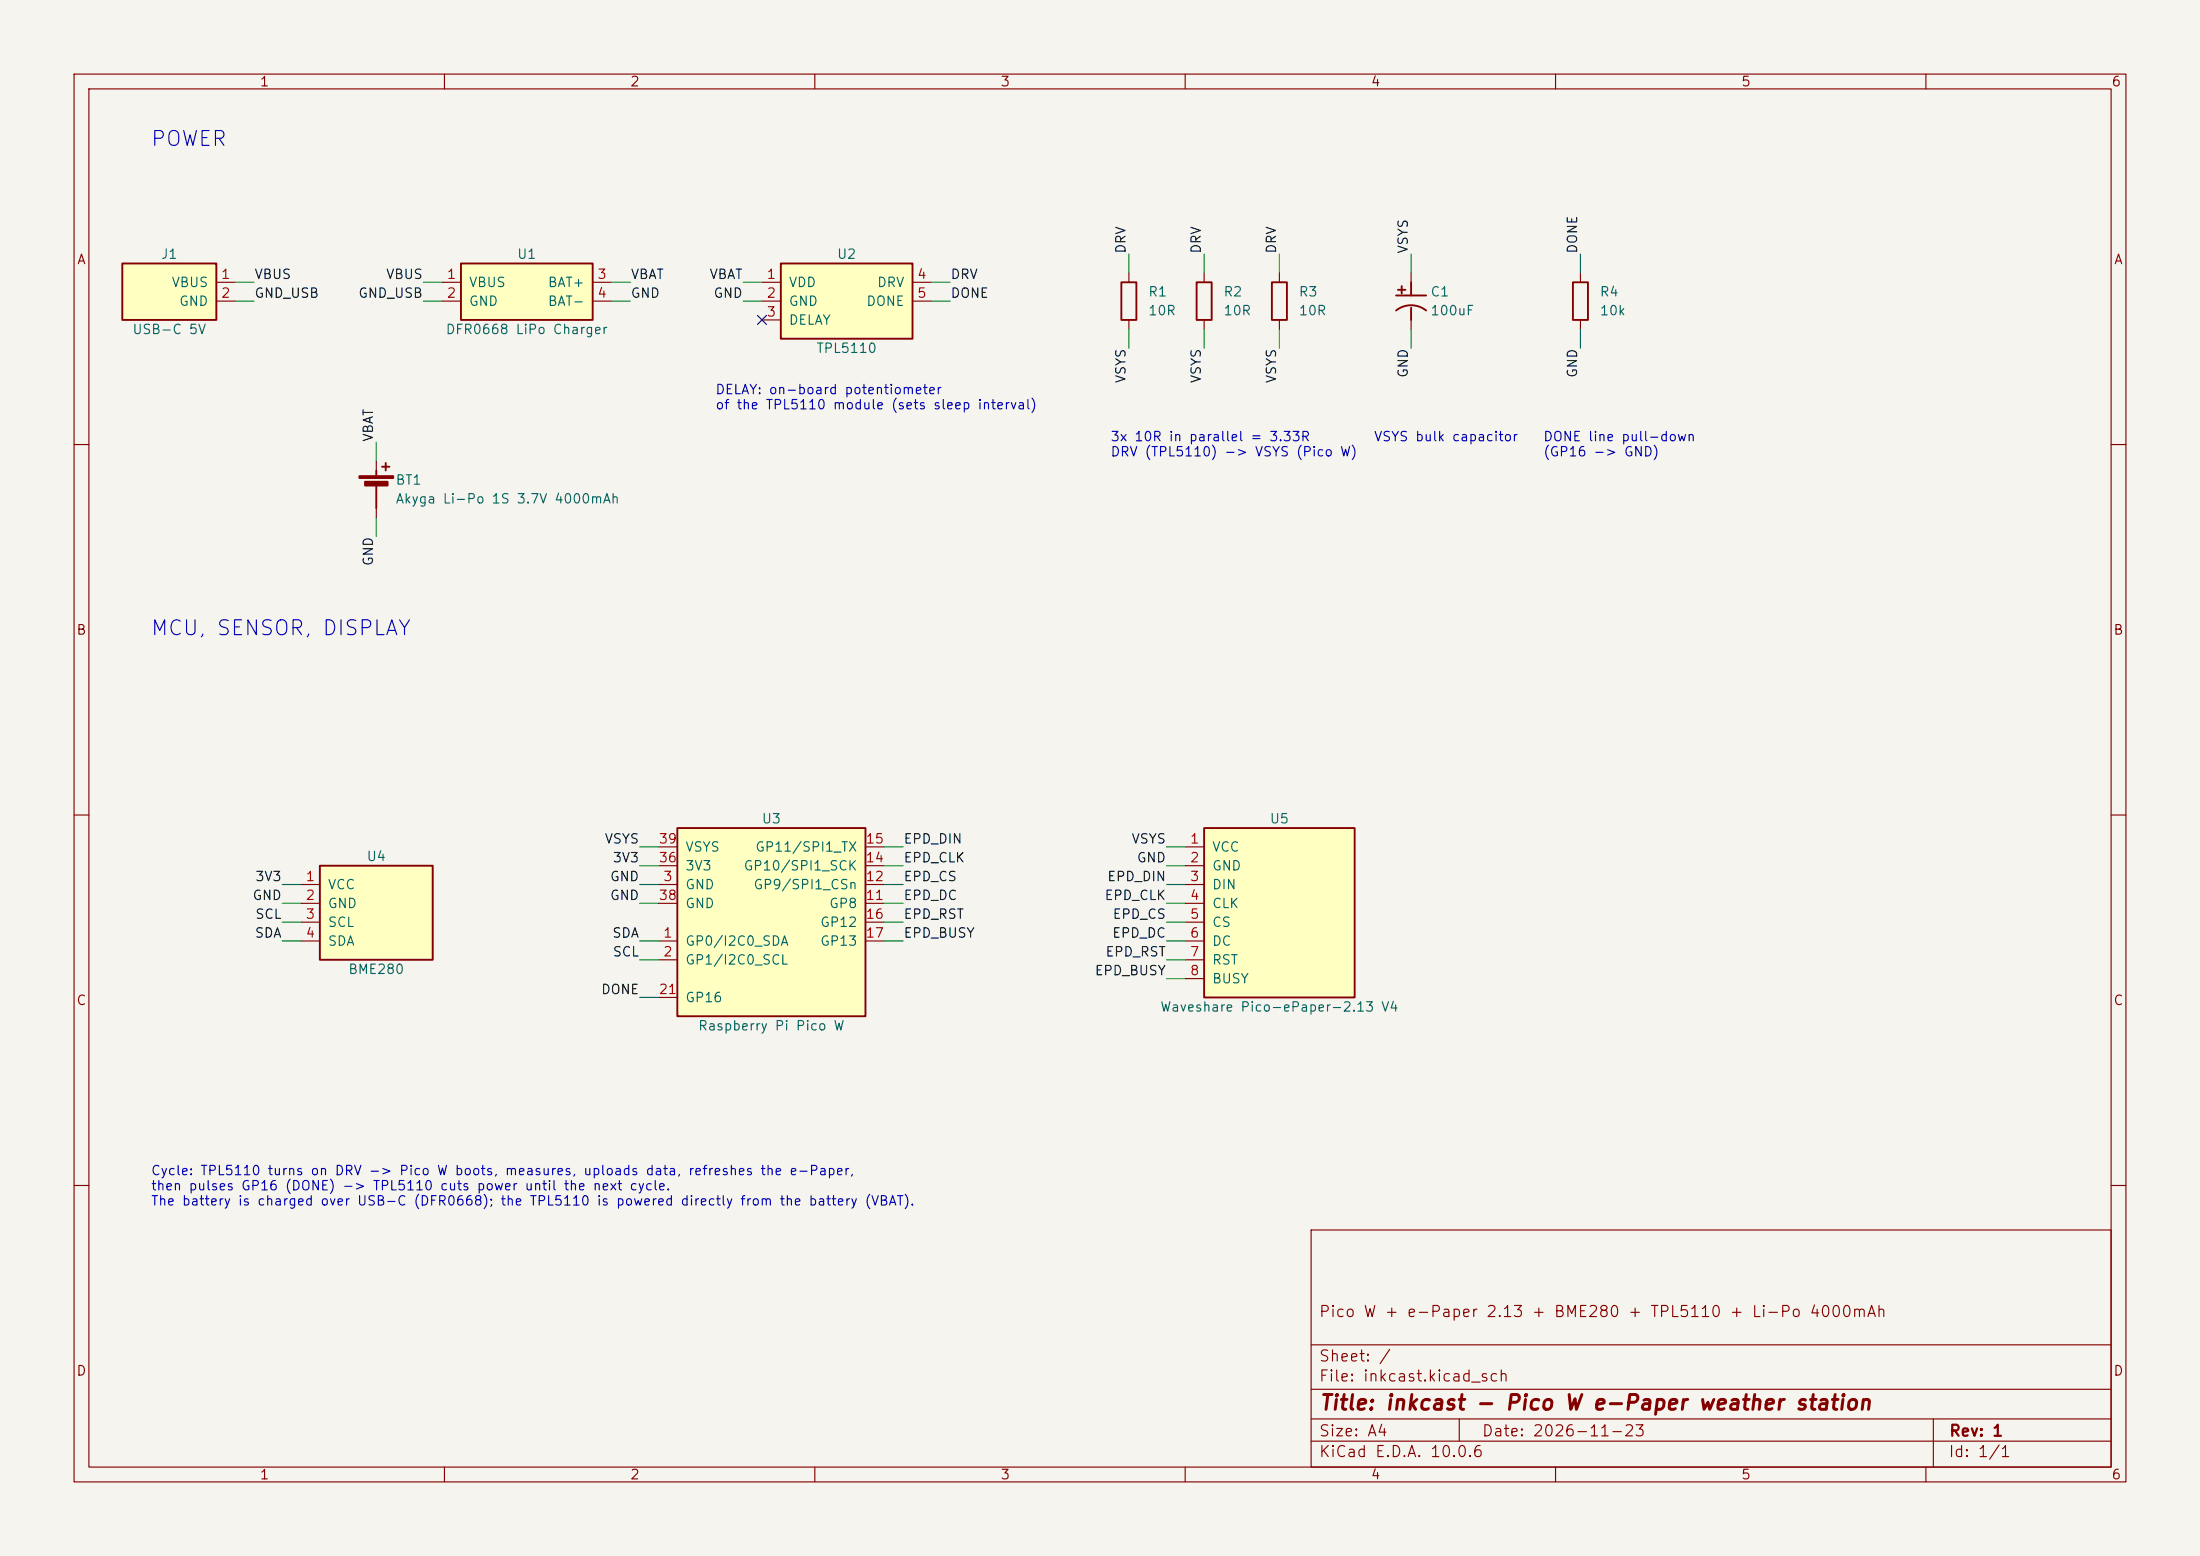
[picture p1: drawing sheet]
(kicad_sch
 (version 20260306)
 (generator "eeschema")
 (generator_version "10.0")
 (paper "A4")
 (title_block
  (title "inkcast - Pico W e-Paper weather station")
  (date "2026-11-23")
  (rev "1")
  (comment 1 "Pico W + e-Paper 2.13 + BME280 + TPL5110 + Li-Po 4000mAh"))
 (lib_symbols
  (symbol "inkcast:BME280_Module"
   (pin_names
    (offset 1.016)) (exclude_from_sim no) (in_bom yes) (on_board yes)
   (in_pos_files yes)
   (duplicate_pin_numbers_are_jumpers no)
   (property "Reference" "U" (at 0 8.89 0) (show_name no) (do_not_autoplace no) (effects (font (size 1.27 1.27))))
   (property "Value" "BME280_Module" (at 0 -6.35 0) (show_name no) (do_not_autoplace no) (effects (font (size 1.27 1.27))))
   (property "Footprint" "" (at 0 0 0) (show_name no) (do_not_autoplace no) (hide yes) (effects (font (size 1.27 1.27))))
   (property "Datasheet" "" (at 0 0 0) (show_name no) (do_not_autoplace no) (hide yes) (effects (font (size 1.27 1.27))))
   (property "Description" "BME280 I2C module, addr 0x76" (at 0 0 0) (show_name no) (do_not_autoplace no) (hide yes) (effects (font (size 1.27 1.27))))
   (symbol "BME280_Module_0_1"
    (rectangle (start -7.62 7.62) (end 7.62 -5.08) (stroke (width 0.254) (type default)) (fill (type background))))
   (symbol "BME280_Module_1_1"
    (pin passive line (at -10.16 5.08 0) (length 2.54) (name "VCC" (effects (font (size 1.27 1.27)))) (number "1" (effects (font (size 1.27 1.27)))))
    (pin passive line (at -10.16 2.54 0) (length 2.54) (name "GND" (effects (font (size 1.27 1.27)))) (number "2" (effects (font (size 1.27 1.27)))))
    (pin passive line (at -10.16 0 0) (length 2.54) (name "SCL" (effects (font (size 1.27 1.27)))) (number "3" (effects (font (size 1.27 1.27)))))
    (pin passive line (at -10.16 -2.54 0) (length 2.54) (name "SDA" (effects (font (size 1.27 1.27)))) (number "4" (effects (font (size 1.27 1.27))))))
   (embedded_fonts no))
  (symbol "inkcast:Battery_Cell"
   (pin_numbers (hide yes))
   (pin_names
    (offset 0) (hide yes)) (exclude_from_sim no) (in_bom yes) (on_board yes)
   (in_pos_files yes)
   (duplicate_pin_numbers_are_jumpers no)
   (property "Reference" "BT" (at 2.54 1.27 0) (show_name no) (do_not_autoplace no) (effects (font (size 1.27 1.27)) (justify left)))
   (property "Value" "Battery_Cell" (at 2.54 -1.27 0) (show_name no) (do_not_autoplace no) (effects (font (size 1.27 1.27)) (justify left)))
   (property "Footprint" "" (at 0 0 0) (show_name no) (do_not_autoplace no) (hide yes) (effects (font (size 1.27 1.27))))
   (property "Datasheet" "" (at 0 0 0) (show_name no) (do_not_autoplace no) (hide yes) (effects (font (size 1.27 1.27))))
   (property "Description" "Single cell Li-Po battery" (at 0 0 0) (show_name no) (do_not_autoplace no) (hide yes) (effects (font (size 1.27 1.27))))
   (symbol "Battery_Cell_0_1"
    (rectangle (start -2.286 1.778) (end 2.286 1.524) (stroke (width 0.254) (type default)) (fill (type outline)))
    (rectangle (start -1.524 1.016) (end 1.524 0.508) (stroke (width 0.254) (type default)) (fill (type outline)))
    (polyline (pts (xy 0 2.54) (xy 0 1.778)) (stroke (width 0.254) (type default)) (fill (type none)))
    (polyline (pts (xy 0 0.508) (xy 0 -2.54)) (stroke (width 0.254) (type default)) (fill (type none)))
    (polyline (pts (xy 0.762 3.048) (xy 1.778 3.048)) (stroke (width 0.254) (type default)) (fill (type none)))
    (polyline (pts (xy 1.27 3.556) (xy 1.27 2.54)) (stroke (width 0.254) (type default)) (fill (type none))))
   (symbol "Battery_Cell_1_1"
    (pin passive line (at 0 3.81 270) (length 1.27) (name "+" (effects (font (size 1.27 1.27)))) (number "1" (effects (font (size 1.27 1.27)))))
    (pin passive line (at 0 -3.81 90) (length 1.27) (name "-" (effects (font (size 1.27 1.27)))) (number "2" (effects (font (size 1.27 1.27))))))
   (embedded_fonts no))
  (symbol "inkcast:C_Polarized"
   (pin_numbers (hide yes))
   (pin_names
    (offset 0) (hide yes)) (exclude_from_sim no) (in_bom yes) (on_board yes)
   (in_pos_files yes)
   (duplicate_pin_numbers_are_jumpers no)
   (property "Reference" "C" (at 2.54 1.27 0) (show_name no) (do_not_autoplace no) (effects (font (size 1.27 1.27)) (justify left)))
   (property "Value" "C_Polarized" (at 2.54 -1.27 0) (show_name no) (do_not_autoplace no) (effects (font (size 1.27 1.27)) (justify left)))
   (property "Footprint" "" (at 0 0 0) (show_name no) (do_not_autoplace no) (hide yes) (effects (font (size 1.27 1.27))))
   (property "Datasheet" "" (at 0 0 0) (show_name no) (do_not_autoplace no) (hide yes) (effects (font (size 1.27 1.27))))
   (property "Description" "Polarized capacitor" (at 0 0 0) (show_name no) (do_not_autoplace no) (hide yes) (effects (font (size 1.27 1.27))))
   (symbol "C_Polarized_0_1"
    (polyline (pts (xy -2.032 0.762) (xy 2.032 0.762)) (stroke (width 0.254) (type default)) (fill (type none)))
    (polyline (pts (xy -1.778 1.524) (xy -0.762 1.524)) (stroke (width 0.254) (type default)) (fill (type none)))
    (polyline (pts (xy -1.27 2.032) (xy -1.27 1.016)) (stroke (width 0.254) (type default)) (fill (type none)))
    (polyline (pts (xy 0 2.54) (xy 0 0.762)) (stroke (width 0.254) (type default)) (fill (type none)))
    (polyline (pts (xy 0 -0.889) (xy 0 -2.54)) (stroke (width 0.254) (type default)) (fill (type none)))
    (arc (start -2.032 -1.27) (mid 0 -0.5572) (end 2.032 -1.27) (stroke (width 0.254) (type default)) (fill (type none))))
   (symbol "C_Polarized_1_1"
    (pin passive line (at 0 3.81 270) (length 1.27) (name "+" (effects (font (size 1.27 1.27)))) (number "1" (effects (font (size 1.27 1.27)))))
    (pin passive line (at 0 -3.81 90) (length 1.27) (name "-" (effects (font (size 1.27 1.27)))) (number "2" (effects (font (size 1.27 1.27))))))
   (embedded_fonts no))
  (symbol "inkcast:DFR0668"
   (pin_names
    (offset 1.016)) (exclude_from_sim no) (in_bom yes) (on_board yes)
   (in_pos_files yes)
   (duplicate_pin_numbers_are_jumpers no)
   (property "Reference" "U" (at 0 3.81 0) (show_name no) (do_not_autoplace no) (effects (font (size 1.27 1.27))))
   (property "Value" "DFR0668" (at 0 -6.35 0) (show_name no) (do_not_autoplace no) (effects (font (size 1.27 1.27))))
   (property "Footprint" "" (at 0 0 0) (show_name no) (do_not_autoplace no) (hide yes) (effects (font (size 1.27 1.27))))
   (property "Datasheet" "" (at 0 0 0) (show_name no) (do_not_autoplace no) (hide yes) (effects (font (size 1.27 1.27))))
   (property "Description" "DFRobot DFR0668 USB-C Li-Po charger module" (at 0 0 0) (show_name no) (do_not_autoplace no) (hide yes) (effects (font (size 1.27 1.27))))
   (symbol "DFR0668_0_1"
    (rectangle (start -8.89 2.54) (end 8.89 -5.08) (stroke (width 0.254) (type default)) (fill (type background))))
   (symbol "DFR0668_1_1"
    (pin passive line (at -11.43 0 0) (length 2.54) (name "VBUS" (effects (font (size 1.27 1.27)))) (number "1" (effects (font (size 1.27 1.27)))))
    (pin passive line (at -11.43 -2.54 0) (length 2.54) (name "GND" (effects (font (size 1.27 1.27)))) (number "2" (effects (font (size 1.27 1.27)))))
    (pin passive line (at 11.43 0 180) (length 2.54) (name "BAT+" (effects (font (size 1.27 1.27)))) (number "3" (effects (font (size 1.27 1.27)))))
    (pin passive line (at 11.43 -2.54 180) (length 2.54) (name "BAT-" (effects (font (size 1.27 1.27)))) (number "4" (effects (font (size 1.27 1.27))))))
   (embedded_fonts no))
  (symbol "inkcast:Pico-ePaper-2.13_V4"
   (pin_names
    (offset 1.016)) (exclude_from_sim no) (in_bom yes) (on_board yes)
   (in_pos_files yes)
   (duplicate_pin_numbers_are_jumpers no)
   (property "Reference" "U" (at 0 13.97 0) (show_name no) (do_not_autoplace no) (effects (font (size 1.27 1.27))))
   (property "Value" "Pico-ePaper-2.13_V4" (at 0 -11.43 0) (show_name no) (do_not_autoplace no) (effects (font (size 1.27 1.27))))
   (property "Footprint" "" (at 0 0 0) (show_name no) (do_not_autoplace no) (hide yes) (effects (font (size 1.27 1.27))))
   (property "Datasheet" "" (at 0 0 0) (show_name no) (do_not_autoplace no) (hide yes) (effects (font (size 1.27 1.27))))
   (property "Description" "Waveshare Pico-ePaper-2.13 V4, 250x122" (at 0 0 0) (show_name no) (do_not_autoplace no) (hide yes) (effects (font (size 1.27 1.27))))
   (symbol "Pico-ePaper-2.13_V4_0_1"
    (rectangle (start -10.16 12.7) (end 10.16 -10.16) (stroke (width 0.254) (type default)) (fill (type background))))
   (symbol "Pico-ePaper-2.13_V4_1_1"
    (pin passive line (at -12.7 10.16 0) (length 2.54) (name "VCC" (effects (font (size 1.27 1.27)))) (number "1" (effects (font (size 1.27 1.27)))))
    (pin passive line (at -12.7 7.62 0) (length 2.54) (name "GND" (effects (font (size 1.27 1.27)))) (number "2" (effects (font (size 1.27 1.27)))))
    (pin passive line (at -12.7 5.08 0) (length 2.54) (name "DIN" (effects (font (size 1.27 1.27)))) (number "3" (effects (font (size 1.27 1.27)))))
    (pin passive line (at -12.7 2.54 0) (length 2.54) (name "CLK" (effects (font (size 1.27 1.27)))) (number "4" (effects (font (size 1.27 1.27)))))
    (pin passive line (at -12.7 0 0) (length 2.54) (name "CS" (effects (font (size 1.27 1.27)))) (number "5" (effects (font (size 1.27 1.27)))))
    (pin passive line (at -12.7 -2.54 0) (length 2.54) (name "DC" (effects (font (size 1.27 1.27)))) (number "6" (effects (font (size 1.27 1.27)))))
    (pin passive line (at -12.7 -5.08 0) (length 2.54) (name "RST" (effects (font (size 1.27 1.27)))) (number "7" (effects (font (size 1.27 1.27)))))
    (pin passive line (at -12.7 -7.62 0) (length 2.54) (name "BUSY" (effects (font (size 1.27 1.27)))) (number "8" (effects (font (size 1.27 1.27))))))
   (embedded_fonts no))
  (symbol "inkcast:Pico_W"
   (pin_names
    (offset 1.016)) (exclude_from_sim no) (in_bom yes) (on_board yes)
   (in_pos_files yes)
   (duplicate_pin_numbers_are_jumpers no)
   (property "Reference" "U" (at 0 13.97 0) (show_name no) (do_not_autoplace no) (effects (font (size 1.27 1.27))))
   (property "Value" "Pico_W" (at 0 -13.97 0) (show_name no) (do_not_autoplace no) (effects (font (size 1.27 1.27))))
   (property "Footprint" "" (at 0 0 0) (show_name no) (do_not_autoplace no) (hide yes) (effects (font (size 1.27 1.27))))
   (property "Datasheet" "" (at 0 0 0) (show_name no) (do_not_autoplace no) (hide yes) (effects (font (size 1.27 1.27))))
   (property "Description" "Raspberry Pi Pico W (only used pins shown)" (at 0 0 0) (show_name no) (do_not_autoplace no) (hide yes) (effects (font (size 1.27 1.27))))
   (symbol "Pico_W_0_1"
    (rectangle (start -12.7 12.7) (end 12.7 -12.7) (stroke (width 0.254) (type default)) (fill (type background))))
   (symbol "Pico_W_1_1"
    (pin passive line (at -15.24 -2.54 0) (length 2.54) (name "GP0/I2C0_SDA" (effects (font (size 1.27 1.27)))) (number "1" (effects (font (size 1.27 1.27)))))
    (pin passive line (at -15.24 -5.08 0) (length 2.54) (name "GP1/I2C0_SCL" (effects (font (size 1.27 1.27)))) (number "2" (effects (font (size 1.27 1.27)))))
    (pin passive line (at -15.24 5.08 0) (length 2.54) (name "GND" (effects (font (size 1.27 1.27)))) (number "3" (effects (font (size 1.27 1.27)))))
    (pin passive line (at 15.24 2.54 180) (length 2.54) (name "GP8" (effects (font (size 1.27 1.27)))) (number "11" (effects (font (size 1.27 1.27)))))
    (pin passive line (at 15.24 5.08 180) (length 2.54) (name "GP9/SPI1_CSn" (effects (font (size 1.27 1.27)))) (number "12" (effects (font (size 1.27 1.27)))))
    (pin passive line (at 15.24 7.62 180) (length 2.54) (name "GP10/SPI1_SCK" (effects (font (size 1.27 1.27)))) (number "14" (effects (font (size 1.27 1.27)))))
    (pin passive line (at 15.24 10.16 180) (length 2.54) (name "GP11/SPI1_TX" (effects (font (size 1.27 1.27)))) (number "15" (effects (font (size 1.27 1.27)))))
    (pin passive line (at 15.24 0 180) (length 2.54) (name "GP12" (effects (font (size 1.27 1.27)))) (number "16" (effects (font (size 1.27 1.27)))))
    (pin passive line (at 15.24 -2.54 180) (length 2.54) (name "GP13" (effects (font (size 1.27 1.27)))) (number "17" (effects (font (size 1.27 1.27)))))
    (pin passive line (at -15.24 -10.16 0) (length 2.54) (name "GP16" (effects (font (size 1.27 1.27)))) (number "21" (effects (font (size 1.27 1.27)))))
    (pin passive line (at -15.24 7.62 0) (length 2.54) (name "3V3" (effects (font (size 1.27 1.27)))) (number "36" (effects (font (size 1.27 1.27)))))
    (pin passive line (at -15.24 2.54 0) (length 2.54) (name "GND" (effects (font (size 1.27 1.27)))) (number "38" (effects (font (size 1.27 1.27)))))
    (pin passive line (at -15.24 10.16 0) (length 2.54) (name "VSYS" (effects (font (size 1.27 1.27)))) (number "39" (effects (font (size 1.27 1.27))))))
   (embedded_fonts no))
  (symbol "inkcast:R"
   (pin_numbers (hide yes))
   (pin_names
    (offset 0) (hide yes)) (exclude_from_sim no) (in_bom yes) (on_board yes)
   (in_pos_files yes)
   (duplicate_pin_numbers_are_jumpers no)
   (property "Reference" "R" (at 2.54 1.27 0) (show_name no) (do_not_autoplace no) (effects (font (size 1.27 1.27)) (justify left)))
   (property "Value" "R" (at 2.54 -1.27 0) (show_name no) (do_not_autoplace no) (effects (font (size 1.27 1.27)) (justify left)))
   (property "Footprint" "" (at 0 0 0) (show_name no) (do_not_autoplace no) (hide yes) (effects (font (size 1.27 1.27))))
   (property "Datasheet" "" (at 0 0 0) (show_name no) (do_not_autoplace no) (hide yes) (effects (font (size 1.27 1.27))))
   (property "Description" "Resistor" (at 0 0 0) (show_name no) (do_not_autoplace no) (hide yes) (effects (font (size 1.27 1.27))))
   (symbol "R_0_1"
    (rectangle (start -1.016 2.54) (end 1.016 -2.54) (stroke (width 0.254) (type default)) (fill (type none))))
   (symbol "R_1_1"
    (pin passive line (at 0 3.81 270) (length 1.27) (name "" (effects (font (size 1.27 1.27)))) (number "1" (effects (font (size 1.27 1.27)))))
    (pin passive line (at 0 -3.81 90) (length 1.27) (name "" (effects (font (size 1.27 1.27)))) (number "2" (effects (font (size 1.27 1.27))))))
   (embedded_fonts no))
  (symbol "inkcast:R_Potentiometer"
   (pin_numbers (hide yes))
   (pin_names
    (offset 0) (hide yes)) (exclude_from_sim no) (in_bom yes) (on_board yes)
   (in_pos_files yes)
   (duplicate_pin_numbers_are_jumpers no)
   (property "Reference" "RV" (at -2.54 1.27 0) (show_name no) (do_not_autoplace no) (effects (font (size 1.27 1.27)) (justify right)))
   (property "Value" "R_Potentiometer" (at -2.54 -1.27 0) (show_name no) (do_not_autoplace no) (effects (font (size 1.27 1.27)) (justify right)))
   (property "Footprint" "" (at 0 0 0) (show_name no) (do_not_autoplace no) (hide yes) (effects (font (size 1.27 1.27))))
   (property "Datasheet" "" (at 0 0 0) (show_name no) (do_not_autoplace no) (hide yes) (effects (font (size 1.27 1.27))))
   (property "Description" "Potentiometer" (at 0 0 0) (show_name no) (do_not_autoplace no) (hide yes) (effects (font (size 1.27 1.27))))
   (symbol "R_Potentiometer_0_1"
    (rectangle (start -1.016 2.54) (end 1.016 -2.54) (stroke (width 0.254) (type default)) (fill (type none)))
    (polyline (pts (xy 1.016 0) (xy 1.778 0.508) (xy 1.778 -0.508) (xy 1.016 0)) (stroke (width 0.254) (type default)) (fill (type outline)))
    (polyline (pts (xy 2.54 0) (xy 1.524 0)) (stroke (width 0.254) (type default)) (fill (type none))))
   (symbol "R_Potentiometer_1_1"
    (pin passive line (at 0 3.81 270) (length 1.27) (name "1" (effects (font (size 1.27 1.27)))) (number "1" (effects (font (size 1.27 1.27)))))
    (pin passive line (at 3.81 0 180) (length 1.27) (name "2" (effects (font (size 1.27 1.27)))) (number "2" (effects (font (size 1.27 1.27)))))
    (pin passive line (at 0 -3.81 90) (length 1.27) (name "3" (effects (font (size 1.27 1.27)))) (number "3" (effects (font (size 1.27 1.27))))))
   (embedded_fonts no))
  (symbol "inkcast:TPL5110_Module"
   (pin_names
    (offset 1.016)) (exclude_from_sim no) (in_bom yes) (on_board yes)
   (in_pos_files yes)
   (duplicate_pin_numbers_are_jumpers no)
   (property "Reference" "U" (at 0 6.35 0) (show_name no) (do_not_autoplace no) (effects (font (size 1.27 1.27))))
   (property "Value" "TPL5110_Module" (at 0 -6.35 0) (show_name no) (do_not_autoplace no) (effects (font (size 1.27 1.27))))
   (property "Footprint" "" (at 0 0 0) (show_name no) (do_not_autoplace no) (hide yes) (effects (font (size 1.27 1.27))))
   (property "Datasheet" "" (at 0 0 0) (show_name no) (do_not_autoplace no) (hide yes) (effects (font (size 1.27 1.27))))
   (property "Description" "TPL5110 nano-power timer breakout (DRV = switched output)" (at 0 0 0) (show_name no) (do_not_autoplace no) (hide yes) (effects (font (size 1.27 1.27))))
   (symbol "TPL5110_Module_0_1"
    (rectangle (start -8.89 5.08) (end 8.89 -5.08) (stroke (width 0.254) (type default)) (fill (type background))))
   (symbol "TPL5110_Module_1_1"
    (pin passive line (at -11.43 2.54 0) (length 2.54) (name "VDD" (effects (font (size 1.27 1.27)))) (number "1" (effects (font (size 1.27 1.27)))))
    (pin passive line (at -11.43 0 0) (length 2.54) (name "GND" (effects (font (size 1.27 1.27)))) (number "2" (effects (font (size 1.27 1.27)))))
    (pin passive line (at -11.43 -2.54 0) (length 2.54) (name "DELAY" (effects (font (size 1.27 1.27)))) (number "3" (effects (font (size 1.27 1.27)))))
    (pin passive line (at 11.43 2.54 180) (length 2.54) (name "DRV" (effects (font (size 1.27 1.27)))) (number "4" (effects (font (size 1.27 1.27)))))
    (pin passive line (at 11.43 0 180) (length 2.54) (name "DONE" (effects (font (size 1.27 1.27)))) (number "5" (effects (font (size 1.27 1.27))))))
   (embedded_fonts no))
  (symbol "inkcast:USB_C_Power"
   (pin_names
    (offset 1.016)) (exclude_from_sim no) (in_bom yes) (on_board yes)
   (in_pos_files yes)
   (duplicate_pin_numbers_are_jumpers no)
   (property "Reference" "J" (at 0 3.81 0) (show_name no) (do_not_autoplace no) (effects (font (size 1.27 1.27))))
   (property "Value" "USB_C_Power" (at 0 -6.35 0) (show_name no) (do_not_autoplace no) (effects (font (size 1.27 1.27))))
   (property "Footprint" "" (at 0 0 0) (show_name no) (do_not_autoplace no) (hide yes) (effects (font (size 1.27 1.27))))
   (property "Datasheet" "" (at 0 0 0) (show_name no) (do_not_autoplace no) (hide yes) (effects (font (size 1.27 1.27))))
   (property "Description" "USB-C 5 V input (on DFR0668 board)" (at 0 0 0) (show_name no) (do_not_autoplace no) (hide yes) (effects (font (size 1.27 1.27))))
   (symbol "USB_C_Power_0_1"
    (rectangle (start -6.35 2.54) (end 6.35 -5.08) (stroke (width 0.254) (type default)) (fill (type background))))
   (symbol "USB_C_Power_1_1"
    (pin passive line (at 8.89 0 180) (length 2.54) (name "VBUS" (effects (font (size 1.27 1.27)))) (number "1" (effects (font (size 1.27 1.27)))))
    (pin passive line (at 8.89 -2.54 180) (length 2.54) (name "GND" (effects (font (size 1.27 1.27)))) (number "2" (effects (font (size 1.27 1.27))))))
   (embedded_fonts no)))
 (text "Cycle: TPL5110 turns on DRV -> Pico W boots, measures, uploads data, refreshes the e-Paper,\nthen pulses GP16 (DONE) -> TPL5110 cuts power until the next cycle.\nThe battery is charged over USB-C (DFR0668); the TPL5110 is powered directly from the battery (VBAT)."
  (exclude_from_sim no)
  (at 20.32 157.48 0)
  (effects (font (size 1.27 1.27)) (justify left top)))
 (text "DONE line pull-down\n(GP16 -> GND)"
  (exclude_from_sim no)
  (at 208.28 58.42 0)
  (effects (font (size 1.27 1.27)) (justify left top)))
 (text "DELAY: on-board potentiometer\nof the TPL5110 module (sets sleep interval)"
  (exclude_from_sim no)
  (at 96.52 52.07 0)
  (effects (font (size 1.27 1.27)) (justify left top)))
 (text "VSYS bulk capacitor"
  (exclude_from_sim no)
  (at 185.42 58.42 0)
  (effects (font (size 1.27 1.27)) (justify left top)))
 (text "POWER"
  (exclude_from_sim no)
  (at 20.32 17.78 0)
  (effects (font (size 2 2)) (justify left top)))
 (text "3x 10R in parallel = 3.33R\nDRV (TPL5110) -> VSYS (Pico W)"
  (exclude_from_sim no)
  (at 149.86 58.42 0)
  (effects (font (size 1.27 1.27)) (justify left top)))
 (text "MCU, SENSOR, DISPLAY"
  (exclude_from_sim no)
  (at 20.32 83.82 0)
  (effects (font (size 2 2)) (justify left top)))
 (no_connect
  (at 102.87 43.18))
 (wire
  (pts (xy 59.69 40.64) (xy 57.15 40.64))
  (stroke (width 0) (type default)))
 (wire
  (pts (xy 160.02 121.92) (xy 157.48 121.92))
  (stroke (width 0) (type default)))
 (wire
  (pts (xy 102.87 38.1) (xy 100.33 38.1))
  (stroke (width 0) (type default)))
 (wire
  (pts (xy 50.8 62.23) (xy 50.8 59.69))
  (stroke (width 0) (type default)))
 (wire
  (pts (xy 88.9 121.92) (xy 86.36 121.92))
  (stroke (width 0) (type default)))
 (wire
  (pts (xy 88.9 129.54) (xy 86.36 129.54))
  (stroke (width 0) (type default)))
 (wire
  (pts (xy 213.36 36.83) (xy 213.36 34.29))
  (stroke (width 0) (type default)))
 (wire
  (pts (xy 160.02 119.38) (xy 157.48 119.38))
  (stroke (width 0) (type default)))
 (wire
  (pts (xy 162.56 36.83) (xy 162.56 34.29))
  (stroke (width 0) (type default)))
 (wire
  (pts (xy 88.9 134.62) (xy 86.36 134.62))
  (stroke (width 0) (type default)))
 (wire
  (pts (xy 119.38 119.38) (xy 121.92 119.38))
  (stroke (width 0) (type default)))
 (wire
  (pts (xy 40.64 124.46) (xy 38.1 124.46))
  (stroke (width 0) (type default)))
 (wire
  (pts (xy 172.72 44.45) (xy 172.72 46.99))
  (stroke (width 0) (type default)))
 (wire
  (pts (xy 31.75 38.1) (xy 34.29 38.1))
  (stroke (width 0) (type default)))
 (wire
  (pts (xy 160.02 127) (xy 157.48 127))
  (stroke (width 0) (type default)))
 (wire
  (pts (xy 162.56 44.45) (xy 162.56 46.99))
  (stroke (width 0) (type default)))
 (wire
  (pts (xy 88.9 127) (xy 86.36 127))
  (stroke (width 0) (type default)))
 (wire
  (pts (xy 59.69 38.1) (xy 57.15 38.1))
  (stroke (width 0) (type default)))
 (wire
  (pts (xy 160.02 124.46) (xy 157.48 124.46))
  (stroke (width 0) (type default)))
 (wire
  (pts (xy 40.64 127) (xy 38.1 127))
  (stroke (width 0) (type default)))
 (wire
  (pts (xy 119.38 121.92) (xy 121.92 121.92))
  (stroke (width 0) (type default)))
 (wire
  (pts (xy 40.64 121.92) (xy 38.1 121.92))
  (stroke (width 0) (type default)))
 (wire
  (pts (xy 125.73 40.64) (xy 128.27 40.64))
  (stroke (width 0) (type default)))
 (wire
  (pts (xy 172.72 36.83) (xy 172.72 34.29))
  (stroke (width 0) (type default)))
 (wire
  (pts (xy 50.8 69.85) (xy 50.8 72.39))
  (stroke (width 0) (type default)))
 (wire
  (pts (xy 190.5 36.83) (xy 190.5 34.29))
  (stroke (width 0) (type default)))
 (wire
  (pts (xy 160.02 129.54) (xy 157.48 129.54))
  (stroke (width 0) (type default)))
 (wire
  (pts (xy 119.38 116.84) (xy 121.92 116.84))
  (stroke (width 0) (type default)))
 (wire
  (pts (xy 152.4 36.83) (xy 152.4 34.29))
  (stroke (width 0) (type default)))
 (wire
  (pts (xy 88.9 114.3) (xy 86.36 114.3))
  (stroke (width 0) (type default)))
 (wire
  (pts (xy 119.38 124.46) (xy 121.92 124.46))
  (stroke (width 0) (type default)))
 (wire
  (pts (xy 160.02 116.84) (xy 157.48 116.84))
  (stroke (width 0) (type default)))
 (wire
  (pts (xy 190.5 44.45) (xy 190.5 46.99))
  (stroke (width 0) (type default)))
 (wire
  (pts (xy 160.02 114.3) (xy 157.48 114.3))
  (stroke (width 0) (type default)))
 (wire
  (pts (xy 152.4 44.45) (xy 152.4 46.99))
  (stroke (width 0) (type default)))
 (wire
  (pts (xy 119.38 127) (xy 121.92 127))
  (stroke (width 0) (type default)))
 (wire
  (pts (xy 88.9 116.84) (xy 86.36 116.84))
  (stroke (width 0) (type default)))
 (wire
  (pts (xy 213.36 44.45) (xy 213.36 46.99))
  (stroke (width 0) (type default)))
 (wire
  (pts (xy 119.38 114.3) (xy 121.92 114.3))
  (stroke (width 0) (type default)))
 (wire
  (pts (xy 88.9 119.38) (xy 86.36 119.38))
  (stroke (width 0) (type default)))
 (wire
  (pts (xy 82.55 40.64) (xy 85.09 40.64))
  (stroke (width 0) (type default)))
 (wire
  (pts (xy 31.75 40.64) (xy 34.29 40.64))
  (stroke (width 0) (type default)))
 (wire
  (pts (xy 102.87 40.64) (xy 100.33 40.64))
  (stroke (width 0) (type default)))
 (wire
  (pts (xy 40.64 119.38) (xy 38.1 119.38))
  (stroke (width 0) (type default)))
 (wire
  (pts (xy 82.55 38.1) (xy 85.09 38.1))
  (stroke (width 0) (type default)))
 (wire
  (pts (xy 160.02 132.08) (xy 157.48 132.08))
  (stroke (width 0) (type default)))
 (wire
  (pts (xy 125.73 38.1) (xy 128.27 38.1))
  (stroke (width 0) (type default)))
 (label "GND_USB"
  (at 57.15 40.64 180)
  (effects (font (size 1.27 1.27)) (justify right bottom)))
 (label "EPD_BUSY"
  (at 121.92 127 0)
  (effects (font (size 1.27 1.27)) (justify left bottom)))
 (label "GND"
  (at 190.5 46.99 270)
  (effects (font (size 1.27 1.27)) (justify right bottom)))
 (label "SDA"
  (at 38.1 127 180)
  (effects (font (size 1.27 1.27)) (justify right bottom)))
 (label "EPD_CS"
  (at 121.92 119.38 0)
  (effects (font (size 1.27 1.27)) (justify left bottom)))
 (label "EPD_BUSY"
  (at 157.48 132.08 180)
  (effects (font (size 1.27 1.27)) (justify right bottom)))
 (label "VSYS"
  (at 152.4 46.99 270)
  (effects (font (size 1.27 1.27)) (justify right bottom)))
 (label "VBUS"
  (at 34.29 38.1 0)
  (effects (font (size 1.27 1.27)) (justify left bottom)))
 (label "DRV"
  (at 162.56 34.29 90)
  (effects (font (size 1.27 1.27)) (justify left bottom)))
 (label "GND"
  (at 100.33 40.64 180)
  (effects (font (size 1.27 1.27)) (justify right bottom)))
 (label "3V3"
  (at 38.1 119.38 180)
  (effects (font (size 1.27 1.27)) (justify right bottom)))
 (label "GND"
  (at 86.36 121.92 180)
  (effects (font (size 1.27 1.27)) (justify right bottom)))
 (label "GND"
  (at 50.8 72.39 270)
  (effects (font (size 1.27 1.27)) (justify right bottom)))
 (label "VSYS"
  (at 86.36 114.3 180)
  (effects (font (size 1.27 1.27)) (justify right bottom)))
 (label "SCL"
  (at 86.36 129.54 180)
  (effects (font (size 1.27 1.27)) (justify right bottom)))
 (label "EPD_CLK"
  (at 157.48 121.92 180)
  (effects (font (size 1.27 1.27)) (justify right bottom)))
 (label "EPD_DC"
  (at 157.48 127 180)
  (effects (font (size 1.27 1.27)) (justify right bottom)))
 (label "GND"
  (at 157.48 116.84 180)
  (effects (font (size 1.27 1.27)) (justify right bottom)))
 (label "EPD_DIN"
  (at 121.92 114.3 0)
  (effects (font (size 1.27 1.27)) (justify left bottom)))
 (label "DONE"
  (at 128.27 40.64 0)
  (effects (font (size 1.27 1.27)) (justify left bottom)))
 (label "3V3"
  (at 86.36 116.84 180)
  (effects (font (size 1.27 1.27)) (justify right bottom)))
 (label "VSYS"
  (at 157.48 114.3 180)
  (effects (font (size 1.27 1.27)) (justify right bottom)))
 (label "VSYS"
  (at 162.56 46.99 270)
  (effects (font (size 1.27 1.27)) (justify right bottom)))
 (label "VBAT"
  (at 85.09 38.1 0)
  (effects (font (size 1.27 1.27)) (justify left bottom)))
 (label "EPD_RST"
  (at 121.92 124.46 0)
  (effects (font (size 1.27 1.27)) (justify left bottom)))
 (label "VSYS"
  (at 172.72 46.99 270)
  (effects (font (size 1.27 1.27)) (justify right bottom)))
 (label "EPD_CS"
  (at 157.48 124.46 180)
  (effects (font (size 1.27 1.27)) (justify right bottom)))
 (label "VSYS"
  (at 190.5 34.29 90)
  (effects (font (size 1.27 1.27)) (justify left bottom)))
 (label "VBUS"
  (at 57.15 38.1 180)
  (effects (font (size 1.27 1.27)) (justify right bottom)))
 (label "SCL"
  (at 38.1 124.46 180)
  (effects (font (size 1.27 1.27)) (justify right bottom)))
 (label "EPD_RST"
  (at 157.48 129.54 180)
  (effects (font (size 1.27 1.27)) (justify right bottom)))
 (label "GND_USB"
  (at 34.29 40.64 0)
  (effects (font (size 1.27 1.27)) (justify left bottom)))
 (label "DONE"
  (at 86.36 134.62 180)
  (effects (font (size 1.27 1.27)) (justify right bottom)))
 (label "GND"
  (at 213.36 46.99 270)
  (effects (font (size 1.27 1.27)) (justify right bottom)))
 (label "EPD_DC"
  (at 121.92 121.92 0)
  (effects (font (size 1.27 1.27)) (justify left bottom)))
 (label "EPD_DIN"
  (at 157.48 119.38 180)
  (effects (font (size 1.27 1.27)) (justify right bottom)))
 (label "DRV"
  (at 172.72 34.29 90)
  (effects (font (size 1.27 1.27)) (justify left bottom)))
 (label "VBAT"
  (at 100.33 38.1 180)
  (effects (font (size 1.27 1.27)) (justify right bottom)))
 (label "DRV"
  (at 128.27 38.1 0)
  (effects (font (size 1.27 1.27)) (justify left bottom)))
 (label "DRV"
  (at 152.4 34.29 90)
  (effects (font (size 1.27 1.27)) (justify left bottom)))
 (label "VBAT"
  (at 50.8 59.69 90)
  (effects (font (size 1.27 1.27)) (justify left bottom)))
 (label "EPD_CLK"
  (at 121.92 116.84 0)
  (effects (font (size 1.27 1.27)) (justify left bottom)))
 (label "GND"
  (at 86.36 119.38 180)
  (effects (font (size 1.27 1.27)) (justify right bottom)))
 (label "GND"
  (at 38.1 121.92 180)
  (effects (font (size 1.27 1.27)) (justify right bottom)))
 (label "DONE"
  (at 213.36 34.29 90)
  (effects (font (size 1.27 1.27)) (justify left bottom)))
 (label "SDA"
  (at 86.36 127 180)
  (effects (font (size 1.27 1.27)) (justify right bottom)))
 (label "GND"
  (at 85.09 40.64 0)
  (effects (font (size 1.27 1.27)) (justify left bottom)))
 (symbol
  (lib_id "inkcast:R")
  (at 172.72 40.64 0)
  (unit 1)
  (body_style 1)
  (exclude_from_sim no)
  (in_bom yes)
  (on_board yes)
  (in_pos_files yes)
  (dnp no)
  (property "Reference" "R3" (at 175.26 39.37 0) (show_name no) (do_not_autoplace no) (effects (font (size 1.27 1.27)) (justify left)))
  (property "Value" "10R" (at 175.26 41.91 0) (show_name no) (do_not_autoplace no) (effects (font (size 1.27 1.27)) (justify left)))
  (property "Footprint" "" (at 172.72 40.64 0) (hide yes) (show_name no) (do_not_autoplace no) (effects (font (size 1.27 1.27))))
  (property "Datasheet" "" (at 172.72 40.64 0) (hide yes) (show_name no) (do_not_autoplace no) (effects (font (size 1.27 1.27))))
  (property "Description" "" (at 172.72 40.64 0) (show_name no) (do_not_autoplace no) (effects (font (size 1.27 1.27))))
  (pin "1")
  (pin "2"))
 (symbol
  (lib_id "inkcast:USB_C_Power")
  (at 22.86 38.1 0)
  (unit 1)
  (body_style 1)
  (exclude_from_sim no)
  (in_bom yes)
  (on_board yes)
  (in_pos_files yes)
  (dnp no)
  (property "Reference" "J1" (at 22.86 34.29 0) (show_name no) (do_not_autoplace no) (effects (font (size 1.27 1.27))))
  (property "Value" "USB-C 5V" (at 22.86 44.45 0) (show_name no) (do_not_autoplace no) (effects (font (size 1.27 1.27))))
  (property "Footprint" "" (at 22.86 38.1 0) (hide yes) (show_name no) (do_not_autoplace no) (effects (font (size 1.27 1.27))))
  (property "Datasheet" "" (at 22.86 38.1 0) (hide yes) (show_name no) (do_not_autoplace no) (effects (font (size 1.27 1.27))))
  (property "Description" "" (at 22.86 38.1 0) (show_name no) (do_not_autoplace no) (effects (font (size 1.27 1.27))))
  (pin "1")
  (pin "2"))
 (symbol
  (lib_id "inkcast:DFR0668")
  (at 71.12 38.1 0)
  (unit 1)
  (body_style 1)
  (exclude_from_sim no)
  (in_bom yes)
  (on_board yes)
  (in_pos_files yes)
  (dnp no)
  (property "Reference" "U1" (at 71.12 34.29 0) (show_name no) (do_not_autoplace no) (effects (font (size 1.27 1.27))))
  (property "Value" "DFR0668 LiPo Charger" (at 71.12 44.45 0) (show_name no) (do_not_autoplace no) (effects (font (size 1.27 1.27))))
  (property "Footprint" "" (at 71.12 38.1 0) (hide yes) (show_name no) (do_not_autoplace no) (effects (font (size 1.27 1.27))))
  (property "Datasheet" "" (at 71.12 38.1 0) (hide yes) (show_name no) (do_not_autoplace no) (effects (font (size 1.27 1.27))))
  (property "Description" "" (at 71.12 38.1 0) (show_name no) (do_not_autoplace no) (effects (font (size 1.27 1.27))))
  (property "Info" "DFRobot DFR0668, USB-C Li-Po charger" (at 71.12 38.1 0) (hide yes) (show_name no) (do_not_autoplace no) (effects (font (size 1.27 1.27))))
  (pin "1")
  (pin "2")
  (pin "3")
  (pin "4"))
 (symbol
  (lib_id "inkcast:BME280_Module")
  (at 50.8 124.46 0)
  (unit 1)
  (body_style 1)
  (exclude_from_sim no)
  (in_bom yes)
  (on_board yes)
  (in_pos_files yes)
  (dnp no)
  (property "Reference" "U4" (at 50.8 115.57 0) (show_name no) (do_not_autoplace no) (effects (font (size 1.27 1.27))))
  (property "Value" "BME280" (at 50.8 130.81 0) (show_name no) (do_not_autoplace no) (effects (font (size 1.27 1.27))))
  (property "Footprint" "" (at 50.8 124.46 0) (hide yes) (show_name no) (do_not_autoplace no) (effects (font (size 1.27 1.27))))
  (property "Datasheet" "" (at 50.8 124.46 0) (hide yes) (show_name no) (do_not_autoplace no) (effects (font (size 1.27 1.27))))
  (property "Description" "" (at 50.8 124.46 0) (show_name no) (do_not_autoplace no) (effects (font (size 1.27 1.27))))
  (property "Info" "I2C 0x76" (at 50.8 124.46 0) (hide yes) (show_name no) (do_not_autoplace no) (effects (font (size 1.27 1.27))))
  (pin "1")
  (pin "2")
  (pin "3")
  (pin "4"))
 (symbol
  (lib_id "inkcast:Pico_W")
  (at 104.14 124.46 0)
  (unit 1)
  (body_style 1)
  (exclude_from_sim no)
  (in_bom yes)
  (on_board yes)
  (in_pos_files yes)
  (dnp no)
  (property "Reference" "U3" (at 104.14 110.49 0) (show_name no) (do_not_autoplace no) (effects (font (size 1.27 1.27))))
  (property "Value" "Raspberry Pi Pico W" (at 104.14 138.43 0) (show_name no) (do_not_autoplace no) (effects (font (size 1.27 1.27))))
  (property "Footprint" "" (at 104.14 124.46 0) (hide yes) (show_name no) (do_not_autoplace no) (effects (font (size 1.27 1.27))))
  (property "Datasheet" "" (at 104.14 124.46 0) (hide yes) (show_name no) (do_not_autoplace no) (effects (font (size 1.27 1.27))))
  (property "Description" "" (at 104.14 124.46 0) (show_name no) (do_not_autoplace no) (effects (font (size 1.27 1.27))))
  (pin "39")
  (pin "36")
  (pin "3")
  (pin "38")
  (pin "1")
  (pin "2")
  (pin "21")
  (pin "15")
  (pin "14")
  (pin "12")
  (pin "11")
  (pin "16")
  (pin "17"))
 (symbol
  (lib_id "inkcast:R")
  (at 213.36 40.64 0)
  (unit 1)
  (body_style 1)
  (exclude_from_sim no)
  (in_bom yes)
  (on_board yes)
  (in_pos_files yes)
  (dnp no)
  (property "Reference" "R4" (at 215.9 39.37 0) (show_name no) (do_not_autoplace no) (effects (font (size 1.27 1.27)) (justify left)))
  (property "Value" "10k" (at 215.9 41.91 0) (show_name no) (do_not_autoplace no) (effects (font (size 1.27 1.27)) (justify left)))
  (property "Footprint" "" (at 213.36 40.64 0) (hide yes) (show_name no) (do_not_autoplace no) (effects (font (size 1.27 1.27))))
  (property "Datasheet" "" (at 213.36 40.64 0) (hide yes) (show_name no) (do_not_autoplace no) (effects (font (size 1.27 1.27))))
  (property "Description" "" (at 213.36 40.64 0) (show_name no) (do_not_autoplace no) (effects (font (size 1.27 1.27))))
  (property "Info" "DONE line pull-down" (at 213.36 40.64 0) (hide yes) (show_name no) (do_not_autoplace no) (effects (font (size 1.27 1.27))))
  (pin "1")
  (pin "2"))
 (symbol
  (lib_id "inkcast:R")
  (at 152.4 40.64 0)
  (unit 1)
  (body_style 1)
  (exclude_from_sim no)
  (in_bom yes)
  (on_board yes)
  (in_pos_files yes)
  (dnp no)
  (property "Reference" "R1" (at 154.94 39.37 0) (show_name no) (do_not_autoplace no) (effects (font (size 1.27 1.27)) (justify left)))
  (property "Value" "10R" (at 154.94 41.91 0) (show_name no) (do_not_autoplace no) (effects (font (size 1.27 1.27)) (justify left)))
  (property "Footprint" "" (at 152.4 40.64 0) (hide yes) (show_name no) (do_not_autoplace no) (effects (font (size 1.27 1.27))))
  (property "Datasheet" "" (at 152.4 40.64 0) (hide yes) (show_name no) (do_not_autoplace no) (effects (font (size 1.27 1.27))))
  (property "Description" "" (at 152.4 40.64 0) (show_name no) (do_not_autoplace no) (effects (font (size 1.27 1.27))))
  (pin "1")
  (pin "2"))
 (symbol
  (lib_id "inkcast:Pico-ePaper-2.13_V4")
  (at 172.72 124.46 0)
  (unit 1)
  (body_style 1)
  (exclude_from_sim no)
  (in_bom yes)
  (on_board yes)
  (in_pos_files yes)
  (dnp no)
  (property "Reference" "U5" (at 172.72 110.49 0) (show_name no) (do_not_autoplace no) (effects (font (size 1.27 1.27))))
  (property "Value" "Waveshare Pico-ePaper-2.13 V4" (at 172.72 135.89 0) (show_name no) (do_not_autoplace no) (effects (font (size 1.27 1.27))))
  (property "Footprint" "" (at 172.72 124.46 0) (hide yes) (show_name no) (do_not_autoplace no) (effects (font (size 1.27 1.27))))
  (property "Datasheet" "" (at 172.72 124.46 0) (hide yes) (show_name no) (do_not_autoplace no) (effects (font (size 1.27 1.27))))
  (property "Description" "" (at 172.72 124.46 0) (show_name no) (do_not_autoplace no) (effects (font (size 1.27 1.27))))
  (pin "1")
  (pin "2")
  (pin "3")
  (pin "4")
  (pin "5")
  (pin "6")
  (pin "7")
  (pin "8"))
 (symbol
  (lib_id "inkcast:Battery_Cell")
  (at 50.8 66.04 0)
  (unit 1)
  (body_style 1)
  (exclude_from_sim no)
  (in_bom yes)
  (on_board yes)
  (in_pos_files yes)
  (dnp no)
  (property "Reference" "BT1" (at 53.34 64.77 0) (show_name no) (do_not_autoplace no) (effects (font (size 1.27 1.27)) (justify left)))
  (property "Value" "Akyga Li-Po 1S 3.7V 4000mAh" (at 53.34 67.31 0) (show_name no) (do_not_autoplace no) (effects (font (size 1.27 1.27)) (justify left)))
  (property "Footprint" "" (at 50.8 66.04 0) (hide yes) (show_name no) (do_not_autoplace no) (effects (font (size 1.27 1.27))))
  (property "Datasheet" "" (at 50.8 66.04 0) (hide yes) (show_name no) (do_not_autoplace no) (effects (font (size 1.27 1.27))))
  (property "Description" "" (at 50.8 66.04 0) (show_name no) (do_not_autoplace no) (effects (font (size 1.27 1.27))))
  (property "Info" "JST-BEC, 80x50x8 mm" (at 50.8 66.04 0) (hide yes) (show_name no) (do_not_autoplace no) (effects (font (size 1.27 1.27))))
  (pin "1")
  (pin "2"))
 (symbol
  (lib_id "inkcast:R")
  (at 162.56 40.64 0)
  (unit 1)
  (body_style 1)
  (exclude_from_sim no)
  (in_bom yes)
  (on_board yes)
  (in_pos_files yes)
  (dnp no)
  (property "Reference" "R2" (at 165.1 39.37 0) (show_name no) (do_not_autoplace no) (effects (font (size 1.27 1.27)) (justify left)))
  (property "Value" "10R" (at 165.1 41.91 0) (show_name no) (do_not_autoplace no) (effects (font (size 1.27 1.27)) (justify left)))
  (property "Footprint" "" (at 162.56 40.64 0) (hide yes) (show_name no) (do_not_autoplace no) (effects (font (size 1.27 1.27))))
  (property "Datasheet" "" (at 162.56 40.64 0) (hide yes) (show_name no) (do_not_autoplace no) (effects (font (size 1.27 1.27))))
  (property "Description" "" (at 162.56 40.64 0) (show_name no) (do_not_autoplace no) (effects (font (size 1.27 1.27))))
  (pin "1")
  (pin "2"))
 (symbol
  (lib_id "inkcast:C_Polarized")
  (at 190.5 40.64 0)
  (unit 1)
  (body_style 1)
  (exclude_from_sim no)
  (in_bom yes)
  (on_board yes)
  (in_pos_files yes)
  (dnp no)
  (property "Reference" "C1" (at 193.04 39.37 0) (show_name no) (do_not_autoplace no) (effects (font (size 1.27 1.27)) (justify left)))
  (property "Value" "100uF" (at 193.04 41.91 0) (show_name no) (do_not_autoplace no) (effects (font (size 1.27 1.27)) (justify left)))
  (property "Footprint" "" (at 190.5 40.64 0) (hide yes) (show_name no) (do_not_autoplace no) (effects (font (size 1.27 1.27))))
  (property "Datasheet" "" (at 190.5 40.64 0) (hide yes) (show_name no) (do_not_autoplace no) (effects (font (size 1.27 1.27))))
  (property "Description" "" (at 190.5 40.64 0) (show_name no) (do_not_autoplace no) (effects (font (size 1.27 1.27))))
  (pin "1")
  (pin "2"))
 (symbol
  (lib_id "inkcast:TPL5110_Module")
  (at 114.3 40.64 0)
  (unit 1)
  (body_style 1)
  (exclude_from_sim no)
  (in_bom yes)
  (on_board yes)
  (in_pos_files yes)
  (dnp no)
  (property "Reference" "U2" (at 114.3 34.29 0) (show_name no) (do_not_autoplace no) (effects (font (size 1.27 1.27))))
  (property "Value" "TPL5110" (at 114.3 46.99 0) (show_name no) (do_not_autoplace no) (effects (font (size 1.27 1.27))))
  (property "Footprint" "" (at 114.3 40.64 0) (hide yes) (show_name no) (do_not_autoplace no) (effects (font (size 1.27 1.27))))
  (property "Datasheet" "" (at 114.3 40.64 0) (hide yes) (show_name no) (do_not_autoplace no) (effects (font (size 1.27 1.27))))
  (property "Description" "" (at 114.3 40.64 0) (show_name no) (do_not_autoplace no) (effects (font (size 1.27 1.27))))
  (property "Info" "Sleep interval set by on-board DELAY potentiometer" (at 114.3 40.64 0) (hide yes) (show_name no) (do_not_autoplace no) (effects (font (size 1.27 1.27))))
  (pin "1")
  (pin "2")
  (pin "3")
  (pin "4")
  (pin "5"))
 (sheet_instances
  (path ""
   (page "1"))))
